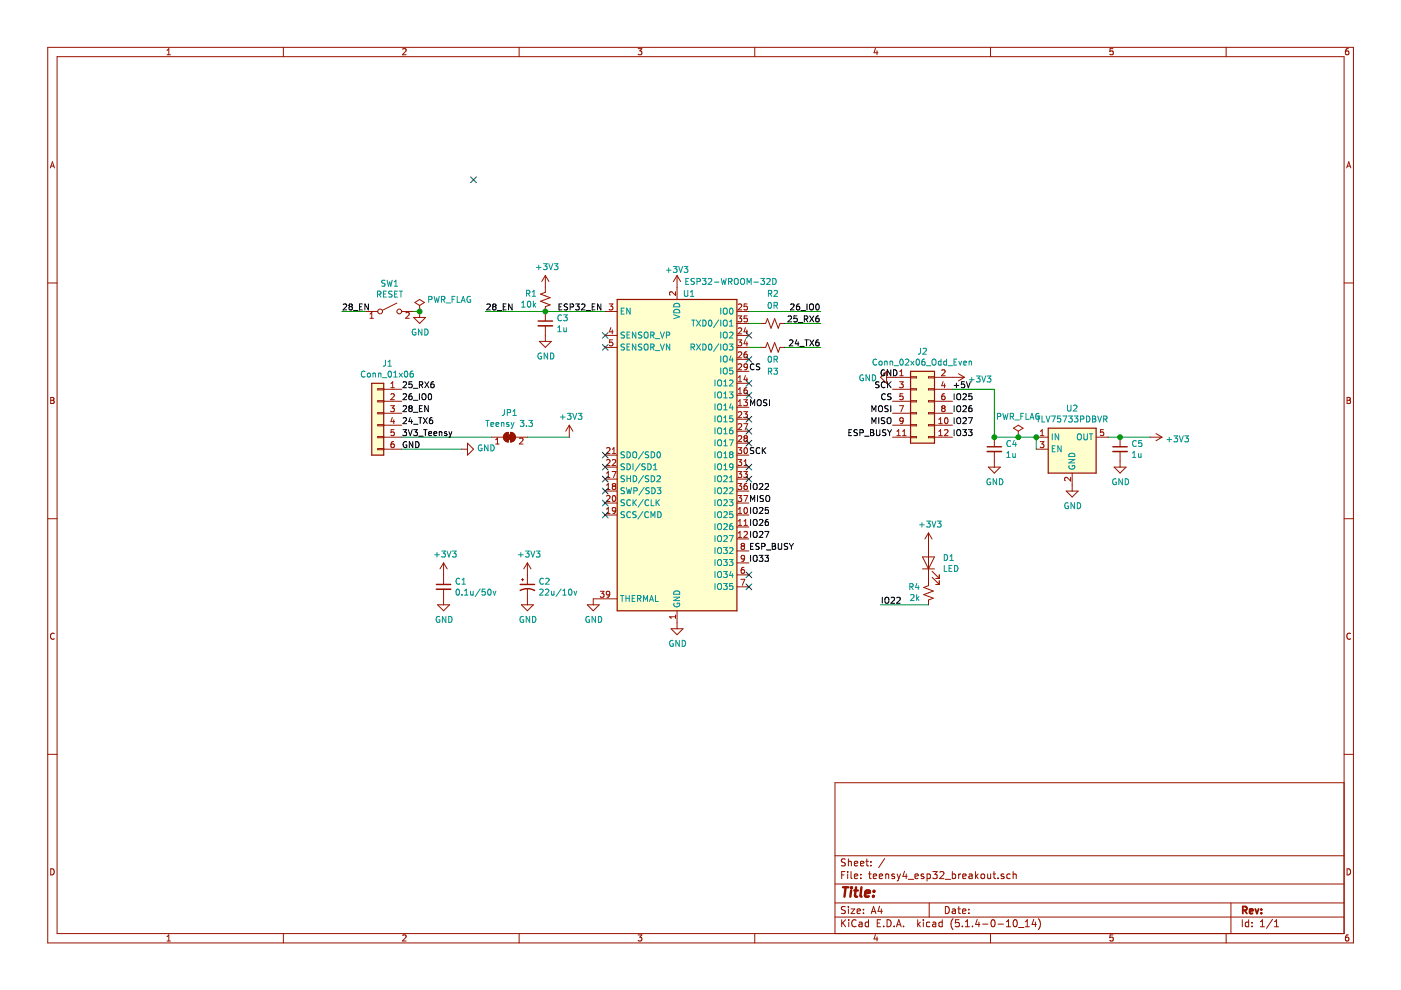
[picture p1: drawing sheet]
EESchema Schematic File Version 4
LIBS:teensy4_esp32_breakout-cache
EELAYER 30 0
EELAYER END
$Descr A4 11693 8268
encoding utf-8
Sheet 1 1
Title ""
Date ""
Rev ""
Comp ""
Comment1 ""
Comment2 ""
Comment3 ""
Comment4 ""
$EndDescr
Text Label 3350 3250 0    50   ~ 0
25_RX6
Text Label 3350 3350 0    50   ~ 0
26_IO0
Text Label 3350 3450 0    50   ~ 0
28_EN
Text Label 3350 3550 0    50   ~ 0
24_TX6
Text Label 3350 3650 0    50   ~ 0
3V3_Teensy
Text Label 3350 3750 0    50   ~ 0
GND
$Comp
L RF_Module:ESP32-WROOM-32D U1
U 1 1
P 5650 3800
F 0 "U1" H 5750 5150 50  0000 C CNN
F 1 "ESP32-WROOM-32D" H 6100 5250 50  0000 C CNN
F 2 "RF_Module:ESP32-WROOM-32" H 5650 2300 50  0001 C CNN
F 3 "https://www.espressif.com/sites/default/files/documentation/esp32-wroom-32d_esp32-wroom-32u_datasheet_en.pdf" H 5350 3850 50  0001 C CNN
	1    5650 3800
	1    0    0    -1  
$EndComp
$Comp
L Device:R_Small_US R2
U 1 1
P 6450 2700
F 0 "R2" V 6200 2700 50  0000 C CNN
F 1 "0R" V 6300 2700 50  0000 C CNN
F 2 "Resistor_SMD:R_0805_2012Metric_Pad1.15x1.40mm_HandSolder" H 6450 2700 50  0001 C CNN
F 3 "~" H 6450 2700 50  0001 C CNN
	1    6450 2700
	0    1    1    0   
$EndComp
$Comp
L Device:R_Small_US R3
U 1 1
P 6450 2900
F 0 "R3" V 6650 2900 50  0000 C CNN
F 1 "0R" V 6550 2900 50  0000 C CNN
F 2 "Resistor_SMD:R_0805_2012Metric_Pad1.15x1.40mm_HandSolder" H 6450 2900 50  0001 C CNN
F 3 "~" H 6450 2900 50  0001 C CNN
	1    6450 2900
	0    1    1    0   
$EndComp
Wire Wire Line
	6250 2700 6350 2700
Wire Wire Line
	6250 2900 6350 2900
Wire Wire Line
	6550 2700 6850 2700
Wire Wire Line
	6850 2900 6550 2900
Text Label 6850 2900 2    50   ~ 0
24_TX6
Text Label 6850 2700 2    50   ~ 0
25_RX6
Wire Wire Line
	6250 2600 6850 2600
Text Label 6850 2600 2    50   ~ 0
26_IO0
Text Label 4650 2600 0    50   ~ 0
ESP32_EN
Wire Wire Line
	4550 2600 5050 2600
$Comp
L Device:R_Small_US R1
U 1 1
P 4550 2500
F 0 "R1" H 4482 2454 50  0000 R CNN
F 1 "10k" H 4482 2545 50  0000 R CNN
F 2 "Resistor_SMD:R_0805_2012Metric_Pad1.15x1.40mm_HandSolder" H 4550 2500 50  0001 C CNN
F 3 "~" H 4550 2500 50  0001 C CNN
	1    4550 2500
	1    0    0    1   
$EndComp
$Comp
L power:+3V3 #PWR0101
U 1 1
P 4550 2400
F 0 "#PWR0101" H 4550 2250 50  0001 C CNN
F 1 "+3V3" H 4565 2573 50  0000 C CNN
F 2 "" H 4550 2400 50  0001 C CNN
F 3 "" H 4550 2400 50  0001 C CNN
	1    4550 2400
	1    0    0    -1  
$EndComp
Wire Wire Line
	3350 3650 4100 3650
$Comp
L power:+3V3 #PWR0102
U 1 1
P 4750 3650
F 0 "#PWR0102" H 4750 3500 50  0001 C CNN
F 1 "+3V3" H 4765 3823 50  0000 C CNN
F 2 "" H 4750 3650 50  0001 C CNN
F 3 "" H 4750 3650 50  0001 C CNN
	1    4750 3650
	1    0    0    -1  
$EndComp
$Comp
L power:GND #PWR0103
U 1 1
P 3850 3750
F 0 "#PWR0103" H 3850 3500 50  0001 C CNN
F 1 "GND" V 3855 3622 50  0000 R CNN
F 2 "" H 3850 3750 50  0001 C CNN
F 3 "" H 3850 3750 50  0001 C CNN
	1    3850 3750
	0    -1   -1   0   
$EndComp
$Comp
L Switch:SW_SPST SW1
U 1 1
P 3250 2600
F 0 "SW1" H 3250 2835 50  0000 C CNN
F 1 "RESET" H 3250 2744 50  0000 C CNN
F 2 "Button_Switch_SMD:Panasonic_EVQPUJ_EVQPUA" H 3250 2600 50  0001 C CNN
F 3 "~" H 3250 2600 50  0001 C CNN
	1    3250 2600
	1    0    0    -1  
$EndComp
$Comp
L power:GND #PWR0104
U 1 1
P 3500 2600
F 0 "#PWR0104" H 3500 2350 50  0001 C CNN
F 1 "GND" H 3505 2427 50  0000 C CNN
F 2 "" H 3500 2600 50  0001 C CNN
F 3 "" H 3500 2600 50  0001 C CNN
	1    3500 2600
	1    0    0    -1  
$EndComp
Wire Wire Line
	3450 2600 3500 2600
NoConn ~ 5050 2800
NoConn ~ 5050 2900
$Comp
L power:+3V3 #PWR0105
U 1 1
P 5650 2400
F 0 "#PWR0105" H 5650 2250 50  0001 C CNN
F 1 "+3V3" H 5650 2550 50  0000 C CNN
F 2 "" H 5650 2400 50  0001 C CNN
F 3 "" H 5650 2400 50  0001 C CNN
	1    5650 2400
	1    0    0    -1  
$EndComp
$Comp
L power:GND #PWR0106
U 1 1
P 5650 5200
F 0 "#PWR0106" H 5650 4950 50  0001 C CNN
F 1 "GND" H 5655 5027 50  0000 C CNN
F 2 "" H 5650 5200 50  0001 C CNN
F 3 "" H 5650 5200 50  0001 C CNN
	1    5650 5200
	1    0    0    -1  
$EndComp
$Comp
L Jumper:SolderJumper_2_Bridged JP1
U 1 1
P 4250 3650
F 0 "JP1" H 4250 3855 50  0000 C CNN
F 1 "Teensy 3.3" H 4250 3764 50  0000 C CNN
F 2 "Jumper:SolderJumper-2_P1.3mm_Bridged_RoundedPad1.0x1.5mm" H 4250 3650 50  0001 C CNN
F 3 "~" H 4250 3650 50  0001 C CNN
	1    4250 3650
	1    0    0    -1  
$EndComp
Wire Wire Line
	4400 3650 4750 3650
NoConn ~ 5050 3800
NoConn ~ 5050 3900
NoConn ~ 5050 4000
NoConn ~ 5050 4100
NoConn ~ 5050 4200
NoConn ~ 5050 4300
$Comp
L Device:CP1_Small C2
U 1 1
P 4400 4900
F 0 "C2" H 4491 4946 50  0000 L CNN
F 1 "22u/10v" H 4491 4855 50  0000 L CNN
F 2 "Capacitor_Tantalum_SMD:CP_EIA-2012-12_Kemet-R_Pad1.30x1.05mm_HandSolder" H 4400 4900 50  0001 C CNN
F 3 "~" H 4400 4900 50  0001 C CNN
	1    4400 4900
	1    0    0    -1  
$EndComp
$Comp
L power:GND #PWR0107
U 1 1
P 4400 5000
F 0 "#PWR0107" H 4400 4750 50  0001 C CNN
F 1 "GND" H 4405 4827 50  0000 C CNN
F 2 "" H 4400 5000 50  0001 C CNN
F 3 "" H 4400 5000 50  0001 C CNN
	1    4400 5000
	1    0    0    -1  
$EndComp
$Comp
L power:GND #PWR0108
U 1 1
P 3700 5000
F 0 "#PWR0108" H 3700 4750 50  0001 C CNN
F 1 "GND" H 3705 4827 50  0000 C CNN
F 2 "" H 3700 5000 50  0001 C CNN
F 3 "" H 3700 5000 50  0001 C CNN
	1    3700 5000
	1    0    0    -1  
$EndComp
$Comp
L power:+3V3 #PWR0109
U 1 1
P 3700 4800
F 0 "#PWR0109" H 3700 4650 50  0001 C CNN
F 1 "+3V3" H 3715 4973 50  0000 C CNN
F 2 "" H 3700 4800 50  0001 C CNN
F 3 "" H 3700 4800 50  0001 C CNN
	1    3700 4800
	1    0    0    -1  
$EndComp
$Comp
L power:+3V3 #PWR0110
U 1 1
P 4400 4800
F 0 "#PWR0110" H 4400 4650 50  0001 C CNN
F 1 "+3V3" H 4415 4973 50  0000 C CNN
F 2 "" H 4400 4800 50  0001 C CNN
F 3 "" H 4400 4800 50  0001 C CNN
	1    4400 4800
	1    0    0    -1  
$EndComp
$Comp
L Device:C_Small C3
U 1 1
P 4550 2700
F 0 "C3" H 4642 2746 50  0000 L CNN
F 1 "1u" H 4642 2655 50  0000 L CNN
F 2 "Capacitor_SMD:C_0805_2012Metric_Pad1.15x1.40mm_HandSolder" H 4550 2700 50  0001 C CNN
F 3 "~" H 4550 2700 50  0001 C CNN
	1    4550 2700
	1    0    0    -1  
$EndComp
Connection ~ 4550 2600
$Comp
L power:GND #PWR0111
U 1 1
P 4550 2800
F 0 "#PWR0111" H 4550 2550 50  0001 C CNN
F 1 "GND" H 4555 2627 50  0000 C CNN
F 2 "" H 4550 2800 50  0001 C CNN
F 3 "" H 4550 2800 50  0001 C CNN
	1    4550 2800
	1    0    0    -1  
$EndComp
$Comp
L Device:C_Small C1
U 1 1
P 3700 4900
F 0 "C1" H 3792 4946 50  0000 L CNN
F 1 "0.1u/50v" H 3792 4855 50  0000 L CNN
F 2 "Capacitor_SMD:C_0805_2012Metric_Pad1.15x1.40mm_HandSolder" H 3700 4900 50  0001 C CNN
F 3 "~" H 3700 4900 50  0001 C CNN
	1    3700 4900
	1    0    0    -1  
$EndComp
$Comp
L power:+3V3 #PWR0112
U 1 1
P 7950 3150
F 0 "#PWR0112" H 7950 3000 50  0001 C CNN
F 1 "+3V3" V 7965 3278 50  0000 L CNN
F 2 "" H 7950 3150 50  0001 C CNN
F 3 "" H 7950 3150 50  0001 C CNN
	1    7950 3150
	0    1    1    0   
$EndComp
$Comp
L power:GND #PWR0113
U 1 1
P 7450 3150
F 0 "#PWR0113" H 7450 2900 50  0001 C CNN
F 1 "GND" V 7455 3022 50  0000 R CNN
F 2 "" H 7450 3150 50  0001 C CNN
F 3 "" H 7450 3150 50  0001 C CNN
	1    7450 3150
	0    1    1    0   
$EndComp
$Comp
L power:PWR_FLAG #FLG0102
U 1 1
P 3500 2600
F 0 "#FLG0102" H 3500 2675 50  0001 C CNN
F 1 "PWR_FLAG" H 3750 2700 50  0000 C CNN
F 2 "" H 3500 2600 50  0001 C CNN
F 3 "~" H 3500 2600 50  0001 C CNN
	1    3500 2600
	1    0    0    -1  
$EndComp
Wire Wire Line
	3350 3750 3850 3750
Connection ~ 3500 2600
$Comp
L Device:LED D1
U 1 1
P 7750 4700
F 0 "D1" V 7789 4583 50  0000 R CNN
F 1 "LED" V 7698 4583 50  0000 R CNN
F 2 "LED_SMD:LED_0805_2012Metric_Pad1.15x1.40mm_HandSolder" H 7750 4700 50  0001 C CNN
F 3 "~" H 7750 4700 50  0001 C CNN
	1    7750 4700
	0    -1   -1   0   
$EndComp
$Comp
L Device:R_Small_US R4
U 1 1
P 7750 4950
F 0 "R4" H 7683 4904 50  0000 R CNN
F 1 "2k" H 7683 4995 50  0000 R CNN
F 2 "Resistor_SMD:R_0805_2012Metric_Pad1.15x1.40mm_HandSolder" H 7750 4950 50  0001 C CNN
F 3 "~" H 7750 4950 50  0001 C CNN
	1    7750 4950
	1    0    0    1   
$EndComp
$Comp
L power:+3V3 #PWR0114
U 1 1
P 7750 4550
F 0 "#PWR0114" H 7750 4400 50  0001 C CNN
F 1 "+3V3" H 7765 4723 50  0000 C CNN
F 2 "" H 7750 4550 50  0001 C CNN
F 3 "" H 7750 4550 50  0001 C CNN
	1    7750 4550
	1    0    0    -1  
$EndComp
Wire Wire Line
	7750 5050 7350 5050
Text Label 7350 5050 0    50   ~ 0
IO22
Text Label 6250 3100 0    50   ~ 0
CS
$Comp
L Regulator_Linear:TLV75533PDBV U2
U 1 1
P 8950 3750
F 0 "U2" H 8950 4092 50  0000 C CNN
F 1 "TLV75733PDBVR" H 8950 4001 50  0000 C CNN
F 2 "Package_TO_SOT_SMD:SOT-23-5" H 8950 4050 50  0001 C CIN
F 3 "http://www.ti.com/lit/ds/symlink/tlv755p.pdf" H 8950 3750 50  0001 C CNN
	1    8950 3750
	1    0    0    -1  
$EndComp
Wire Wire Line
	8300 3250 8300 3650
Wire Wire Line
	8300 3650 8500 3650
Text Label 7950 3250 0    50   ~ 0
+5V
Wire Wire Line
	8650 3650 8650 3750
Connection ~ 8650 3650
$Comp
L Device:C_Small C4
U 1 1
P 8300 3750
F 0 "C4" H 8392 3796 50  0000 L CNN
F 1 "1u" H 8392 3705 50  0000 L CNN
F 2 "Capacitor_SMD:C_0805_2012Metric_Pad1.15x1.40mm_HandSolder" H 8300 3750 50  0001 C CNN
F 3 "~" H 8300 3750 50  0001 C CNN
	1    8300 3750
	1    0    0    -1  
$EndComp
Connection ~ 8300 3650
$Comp
L power:GND #PWR0115
U 1 1
P 8300 3850
F 0 "#PWR0115" H 8300 3600 50  0001 C CNN
F 1 "GND" H 8305 3677 50  0000 C CNN
F 2 "" H 8300 3850 50  0001 C CNN
F 3 "" H 8300 3850 50  0001 C CNN
	1    8300 3850
	1    0    0    -1  
$EndComp
$Comp
L Device:C_Small C5
U 1 1
P 9350 3750
F 0 "C5" H 9442 3796 50  0000 L CNN
F 1 "1u" H 9442 3705 50  0000 L CNN
F 2 "Capacitor_SMD:C_0805_2012Metric_Pad1.15x1.40mm_HandSolder" H 9350 3750 50  0001 C CNN
F 3 "~" H 9350 3750 50  0001 C CNN
	1    9350 3750
	1    0    0    -1  
$EndComp
Wire Wire Line
	9250 3650 9350 3650
Connection ~ 9350 3650
Wire Wire Line
	9350 3650 9600 3650
$Comp
L power:GND #PWR0116
U 1 1
P 9350 3850
F 0 "#PWR0116" H 9350 3600 50  0001 C CNN
F 1 "GND" H 9355 3677 50  0000 C CNN
F 2 "" H 9350 3850 50  0001 C CNN
F 3 "" H 9350 3850 50  0001 C CNN
	1    9350 3850
	1    0    0    -1  
$EndComp
$Comp
L power:+3V3 #PWR0117
U 1 1
P 9600 3650
F 0 "#PWR0117" H 9600 3500 50  0001 C CNN
F 1 "+3V3" V 9615 3778 50  0000 L CNN
F 2 "" H 9600 3650 50  0001 C CNN
F 3 "" H 9600 3650 50  0001 C CNN
	1    9600 3650
	0    1    1    0   
$EndComp
$Comp
L power:GND #PWR0118
U 1 1
P 8950 4050
F 0 "#PWR0118" H 8950 3800 50  0001 C CNN
F 1 "GND" H 8955 3877 50  0000 C CNN
F 2 "" H 8950 4050 50  0001 C CNN
F 3 "" H 8950 4050 50  0001 C CNN
	1    8950 4050
	1    0    0    -1  
$EndComp
Text Label 7500 3150 2    50   ~ 0
GND
$Comp
L power:PWR_FLAG #FLG0103
U 1 1
P 8500 3650
F 0 "#FLG0103" H 8500 3725 50  0001 C CNN
F 1 "PWR_FLAG" H 8500 3823 50  0000 C CNN
F 2 "" H 8500 3650 50  0001 C CNN
F 3 "~" H 8500 3650 50  0001 C CNN
	1    8500 3650
	1    0    0    -1  
$EndComp
Connection ~ 8500 3650
Wire Wire Line
	8500 3650 8650 3650
Text Label 6250 4200 0    50   ~ 0
MISO
Text Label 6250 3800 0    50   ~ 0
SCK
Text Label 6250 4100 0    50   ~ 0
IO22
Text Label 6250 3400 0    50   ~ 0
MOSI
Text Label 7450 3550 2    50   ~ 0
MISO
Text Label 7450 3450 2    50   ~ 0
MOSI
Text Label 7450 3250 2    50   ~ 0
SCK
Text Label 7450 3350 2    50   ~ 0
CS
Text Label 7950 3350 0    50   ~ 0
IO25
Text Label 7950 3450 0    50   ~ 0
IO26
Text Label 6250 4300 0    50   ~ 0
IO25
Text Label 6250 4400 0    50   ~ 0
IO26
NoConn ~ 6250 3000
NoConn ~ 6250 3200
NoConn ~ 6250 3300
NoConn ~ 6250 3500
NoConn ~ 6250 3600
NoConn ~ 6250 3700
NoConn ~ 6250 3900
NoConn ~ 6250 4000
NoConn ~ 6250 4800
NoConn ~ 6250 4900
NoConn ~ 3950 1500
Text Label 6250 4600 0    50   ~ 0
ESP_BUSY
Text Label 6250 4500 0    50   ~ 0
IO27
Text Label 7950 3550 0    50   ~ 0
IO27
Text Label 7450 3650 2    50   ~ 0
ESP_BUSY
$Comp
L Connector_Generic:Conn_02x06_Odd_Even J2
U 1 1
P 7650 3350
F 0 "J2" H 7700 3767 50  0000 C CNN
F 1 "Conn_02x06_Odd_Even" H 7700 3676 50  0000 C CNN
F 2 "Connector_PinHeader_2.54mm:PinHeader_2x06_P2.54mm_Vertical" H 7650 3350 50  0001 C CNN
F 3 "~" H 7650 3350 50  0001 C CNN
	1    7650 3350
	1    0    0    -1  
$EndComp
Wire Wire Line
	7950 3250 8300 3250
Text Label 7950 3650 0    50   ~ 0
IO33
Text Label 6250 4700 0    50   ~ 0
IO33
NoConn ~ 6250 2800
Text Label 4050 2600 0    50   ~ 0
28_EN
$Comp
L power:GND #PWR0119
U 1 1
P 4950 5000
F 0 "#PWR0119" H 4950 4750 50  0001 C CNN
F 1 "GND" H 4955 4827 50  0000 C CNN
F 2 "" H 4950 5000 50  0001 C CNN
F 3 "" H 4950 5000 50  0001 C CNN
	1    4950 5000
	1    0    0    -1  
$EndComp
Text Label 2850 2600 0    50   ~ 0
28_EN
Wire Wire Line
	4050 2600 4550 2600
Wire Wire Line
	3050 2600 2850 2600
$Comp
L Connector_Generic:Conn_01x06 J1
U 1 1
P 3150 3450
F 0 "J1" H 3068 3867 50  0000 C CNN
F 1 "Conn_01x06" H 3068 3776 50  0000 C CNN
F 2 "Connector_PinHeader_2.54mm:PinHeader_1x06_P2.54mm_Vertical" H 3150 3450 50  0001 C CNN
F 3 "~" H 3150 3450 50  0001 C CNN
	1    3150 3450
	-1   0    0    -1  
$EndComp
$EndSCHEMATC
